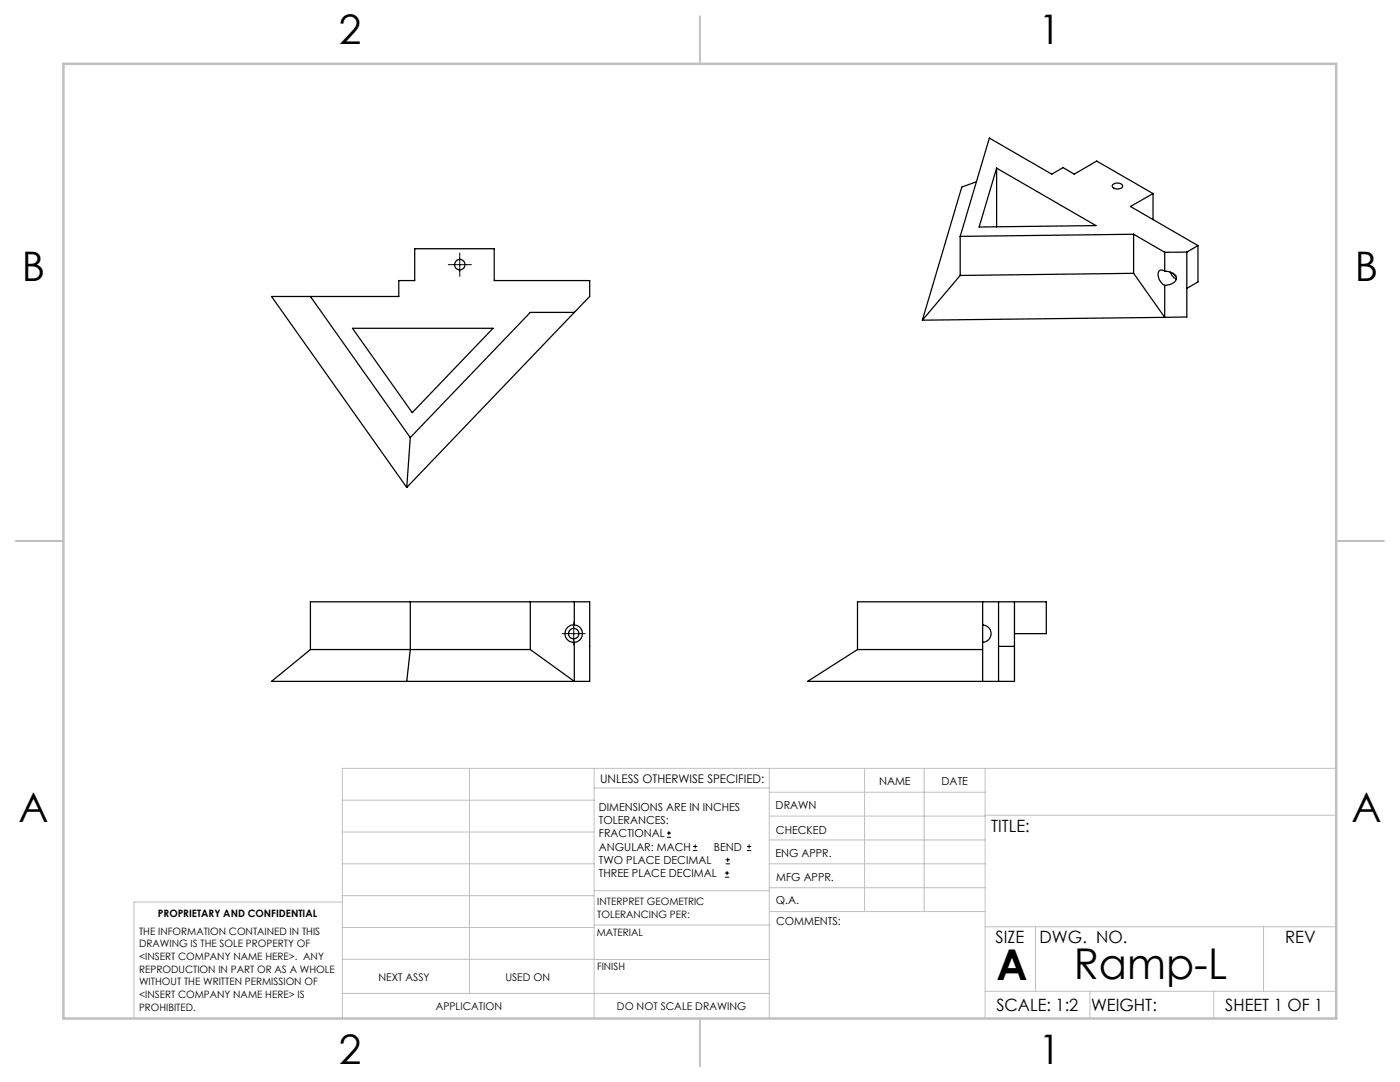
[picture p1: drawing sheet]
<svg xmlns="http://www.w3.org/2000/svg" width="279mm" height="216mm" viewBox="0 0 279 216" stroke-linecap="round" stroke-linejoin="round" font-family="sans-serif">
<g fill="none" stroke="#000" stroke-width=".2">
<path d="M89.5 52.8h4.6M91.8 50.5v4.6M112.2 126.4h4.6M114.5 124.1v4.6M133.1 167.1h.8M133.1 166.2h.8M133.5 165.8v.9M138.3 169.7h.8M138.3 168.9h.8M138.7 168.5v.8M144.7 175h.8M144.7 174.2h.8"/>
<path d="M144.8 172.4h.9M144.8 171.6h.9M145.1 173.8v.8M145.2 171.1v.9M149.1 169.7h.8M149.1 168.9h.8M149.5 168.5v.8"/>
</g>
<g fill="none" stroke="#c0c0c0" stroke-width=".2">
<path d="M68.3 159.7h50.3M93.7 153.3v44.9M118.6 153.3v49.9M118.6 157.2h34.9M153.5 153.3v49.9M153.5 158.1h43.1M172.5 153.3v28.6M184.4 153.3v28.6M196.6 153.3v49.9M266.7 153.3h-198.4v49.9M68.3 178.7h50.3M68.3 172.4h50.3"/>
<path d="M68.3 166h50.3M68.3 180h-41.6v23.2M118.6 177.7h35M153.5 167.6h43.1M153.5 162.8h43.1M153.5 172.4h43.1M153.5 177.1h43.1M196.6 162.7h70.1M68.3 198.2h85.2M68.3 191.4l85.2 .1M68.3 185.1h50.3M118.6 184.6h35"/>
<path d="M153.6 181.9h43M196.6 197.8h70.1M196.6 184.9h70.1M206.7 184.9v12.9M217.5 197.8v5.4M242.2 197.8v5.4M252.2 184.9v12.9"/>
</g>
<path d="M139.7 3.2v9.5M3.1 107.9h9.6M266.7 107.9h9.5M139.7 203.2v9.6" fill="none" stroke="#c0c0c0" stroke-width=".25"/>
<path d="M12.7 12.7h254v190.5h-254z" fill="none" stroke="#c0c0c0" stroke-width=".5"/>
<g fill="none" stroke="#000" stroke-width=".25">
<path d="M194.9 36.3l-3 1-7.8 26.6M198.9 33.5l19.8 11.5-23.3 .3zM198.9 33.5v11.8M222 36.9a1.27 1.27 0 0 1 2 .2 1.25 1.25 0 0 1-2 .1zM230.1 38.6l-11.2-6.5-4.5 2.6-2.2-1.3-2.3 1.3-12.5-7.1-5.8 19.6M230.1 38.6l-4.5 2.6 13.5 7.8M230.1 38.6v5.2M61.9 59.2l20 28.1M191.6 55l-7.5 8.9M191.6 47.2v7.8M226.2 46.7l6.2 3.6M226.2 46.7l-34.6 .5"/>
<path d="M226.2 54.5l6.2 8.8M226.2 54.5l-34.6 .5M226.2 46.7v7.8M232.4 54.1a2.08 2.08 0 0 1 2.4 1.4 2.12 2.12 0 0 1-2.4 1.4M232.4 54.1a.81 .81 0 0 0-1-.1 .81 .81 0 0 0-.3 1 2.69 2.69 0 0 0 1.3 1.9M232.4 50.3v3.8M232.4 56.9v6.4M233.5 54.3l.5 .8 .7 .6M234.1 54.5l.6 .6M236.9 50.3h-4.5M236.9 50.3v13h-4.5M239.1 49l-2.2 1.3"/>
<path d="M239.1 49v7.3l-2.2 1.2M70.3 65.5h28.1l-16.1 16.8zM114.6 62.3l3.1-3.1v-3.2h-19.1v-6.4h-15.8v6.4h-3.2v3.2h-25.4l27 38.1M114.6 62.3h-8.8l-23.9 25M114.6 62.3l-33.4 35M232.4 63.3l-48.3 .6M81.9 87.3l-.7 10M61.9 120.1h55.8v15.9h-63.5l7.7-6.4zM61.9 129.6h43.9M81.9 120.1v9.5l-.7 6.4M105.8 120.1v9.5M114.6 124.7a1.73 1.73 0 0 1 1.6 1.7 1.73 1.73 0 0 1-1.6 1.8"/>
<path d="M114.6 124.7a1.73 1.73 0 0 0-1.9 1.7 1.73 1.73 0 0 0 1.9 1.8M114.6 128.2v7.8l-8.8-6.4M114.6 120.1v4.6M171.1 129.6h25M196.1 124.7a1.73 1.73 0 0 1 1.7 1.7 1.73 1.73 0 0 1-1.7 1.8M196.1 124.7v3.5M196.1 120.1v4.6M196.1 128.2v7.8M199.3 129h3.2M199.3 120.1v15.9M202.5 120.1v15.9h-41.3l9.9-6.4M202.5 126.4h6.3v-6.3h-37.7v9.5"/>
<circle cx="91.8" cy="52.8" r="1.05"/>
<circle cx="114.5" cy="126.4" r="1.04"/>
</g>
<g font-size="8.5">
<text x="198.9" y="195.5">A</text>
<text x="214.3" y="195.4">Ramp-L</text>
</g>
<g font-size="8.1">
<text x="67.6" y="8.9">2</text>
<text x="207.3" y="8.9">1</text>
<text x="4.4" y="56.1">B</text>
<text x="270.4" y="56.1">B</text>
<text x="3.7" y="164.1">A</text>
<text x="269.7" y="164.1">A</text>
<text x="67.6" y="212.4">2</text>
<text x="207.3" y="212.4">1</text>
</g>
<g font-size="3.4">
<text x="197.8" y="166">TITLE:</text>
<text x="198.7" y="188.1">SIZE</text>
<text x="207.5" y="188.1">DWG. NO.</text>
<text x="256.5" y="188.2">REV</text>
<text x="198.8" y="201.7">SCALE: 1:2</text>
<text x="217.7" y="201.8">WEIGHT:</text>
<text x="244.5" y="201.7">SHEET 1 OF 1</text>
</g>
<text font-size="2.4" x="119.8" y="156.2">UNLESS OTHERWISE SPECIFIED:</text>
<g font-size="2.2">
<text x="119.5" y="161.8">DIMENSIONS ARE IN INCHES</text>
<text x="154.8" y="161.4">DRAWN</text>
<text x="175.4" y="156.6">NAME</text>
<text x="187.9" y="156.7">DATE</text>
<text x="119.5" y="164.4">TOLERANCES:</text>
<text x="119.5" y="167.1">FRACTIONAL</text>
<text x="154.9" y="166.3">CHECKED</text>
<text x="119.5" y="169.7">ANGULAR: MACH</text>
<text x="119.5" y="172.4">TWO PLACE DECIMAL</text>
<text x="142.5" y="169.7">BEND</text>
<text x="154.8" y="171">ENG APPR.</text>
<text x="119.5" y="175">THREE PLACE DECIMAL</text>
<text x="154.9" y="175.7">MFG APPR.</text>
<text x="154.9" y="180.4">Q.A.</text>
<text x="154.9" y="184.6">COMMENTS:</text>
</g>
<g font-size="2.1">
<text x="75.5" y="195.7">NEXT ASSY</text>
<text x="100.9" y="195.7">USED ON</text>
<text x="86.9" y="201.5">APPLICATION</text>
<text x="123.1" y="201.6">DO NOT SCALE DRAWING</text>
</g>
<g font-size="2">
<text x="31.5" y="182.9">PROPRIETARY AND CONFIDENTIAL</text>
<text x="119.2" y="180.6">INTERPRET GEOMETRIC</text>
<text x="119.2" y="183.1">TOLERANCING PER:</text>
<text x="27.8" y="186.5">THE INFORMATION CONTAINED IN THIS</text>
<text x="27.8" y="189">DRAWING IS THE SOLE PROPERTY OF</text>
<text x="27.8" y="191.6">&lt;INSERT COMPANY NAME HERE&gt;. ANY</text>
<text x="119.1" y="186.7">MATERIAL</text>
<text x="27.8" y="194.1">REPRODUCTION IN PART OR AS A WHOLE</text>
<text x="27.8" y="196.6">WITHOUT THE WRITTEN PERMISSION OF</text>
<text x="119.1" y="193.5">FINISH</text>
<text x="27.8" y="199.1">&lt;INSERT COMPANY NAME HERE&gt; IS</text>
<text x="27.8" y="201.7">PROHIBITED.</text>
</g>
</svg>
